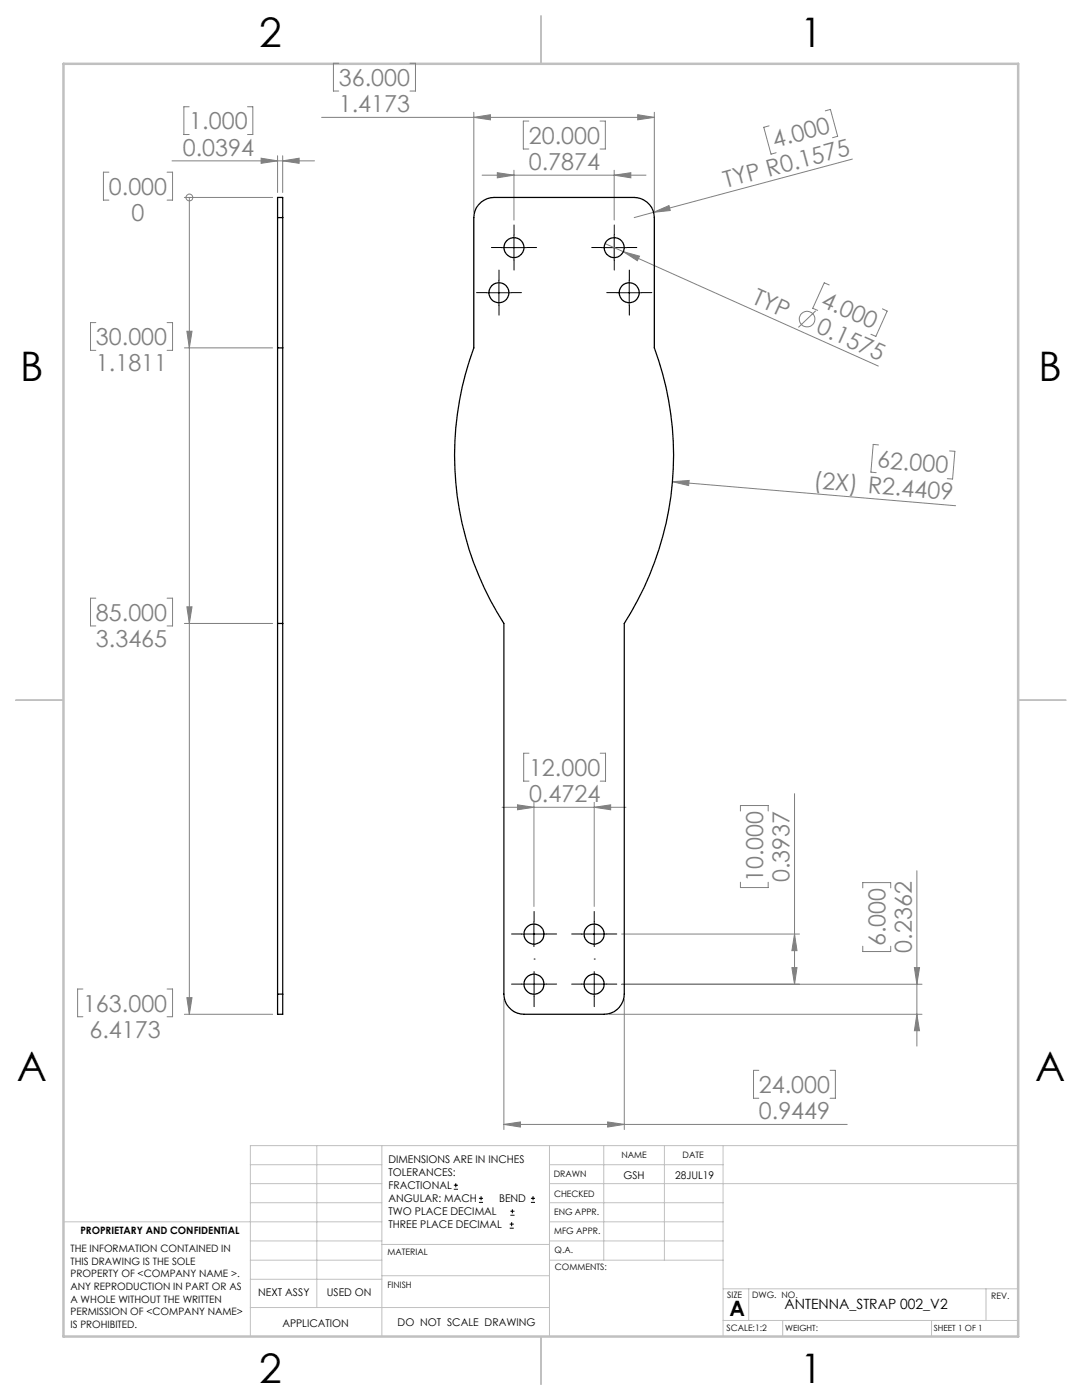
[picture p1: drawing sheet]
<svg xmlns="http://www.w3.org/2000/svg" width="216mm" height="279mm" viewBox="0 0 216 279" stroke-linecap="round" stroke-linejoin="round" font-family="sans-serif">
<g fill="none" stroke="#808080" stroke-width=".2">
<path d="M67.6 12.6h-1.1v5.6h1.1M81.8 12.6h1.1v5.6h-1.1M21.7 34.4h-1.1v5.5h1.1M33.3 34.4h1.1v5.5h-1.1M34.3 32.1h28.5M36.8 39.4h17.6M37.7 21.3h-1v5.5h1M37.8 39.4v163M37.8 39.4h.1M49.4 21.3h1v5.5h-1M52.1 31.6l3.3 .5-3.3 .5zM55.4 31.1v7.3"/>
<path d="M56.4 32.1l3.3-.5v1zM56.4 31.1v7.3M64.2 23.4h66.4M94.5 23.4l3.4-.5v1zM94.5 22.4v20M96.2 35h32.7M99.2 34.5l3.4 .5-3.4 .5zM102.6 34v9.9M105.5 24.2h-1.1v5.5h1.1M119.7 24.2h1.1v5.5h-1.1M122.6 35l3.3-.5v1zM122.6 34v9.9"/>
<path d="M127.2 22.9l3.4 .5-3.4 .5zM130.6 22.4v20M153.5 25.1l-1.1 .3 1.4 5.4 1.1-.3M164.7 22.1l1-.3 1.4 5.4-1 .3M170.1 31.8l-39.7 10.6M120.7 48.6l3.7 1.6M124.4 50.2l50.9 22.9M124.4 50.2l3.2 .9-.4 .9zM130.4 42.4l-3.9 1M130.4 42.4l3.1-1.4 .2 1zM165.5 56.9l-1-.5-2.3 5.1 1 .4M19.1 64.4h-1v5.5h1"/>
<path d="M33.3 64.4h1.1v5.5h-1.1M36.8 69.4h17.6M37.3 66.1h1l-.5 3.3zM162.8 62l-3.5 3.3M176.1 61.6l.9 .5-2.2 5-1-.4M134.2 96.1l3.3-.2-.1 1zM134.2 96.1l56.5 4.8M175.3 88.8l-1.1-.1-.4 5.5 1 .1M189.5 90l1 .1-.4 5.5-1.1-.1M19.1 119.4h-1v5.5h1M33.3 119.4h1.1v5.5h-1.1M36.8 124.4h17.6"/>
<path d="M37.3 121.1h1l-.5 3.3zM105.6 150.3h-1.1v5.6h1.1M119.8 150.3h1v5.6h-1M158.5 158.4v38M100.2 161.1h24.7M103.3 160.6l3.2 .5-3.2 .5zM106.5 160.1v20.8M118.6 161.1l3.2-.5v1zM118.6 160.1v20.8M147.7 161.9v-1.1h5.6v1.1M147.7 176.1v1h5.6v-1M172.2 177.2v-1.1h5.5v1.1"/>
<path d="M183 173.8v35M16.5 197.4h-1v5.5h1M33.3 197.4h1.1v5.5h-1.1M37.3 199.1h1l-.5 3.3zM100.5 199.4v26M124 196.4h60M124 186.4h35.5M124.6 199.4v26M158 193.1h1l-.5 3.3zM158.5 186.4l.5 3.3h-1zM172.2 188.8v1.1h5.5v-1.1M182.5 193.1h1l-.5 3.3z"/>
<path d="M36.8 202.4h17.6M121.6 202.4h62.4M151.4 213.6h-1v5.6h1M165.6 213.6h1.1v5.6h-1.1M183 202.4l.5 3.3h-1zM100.5 224.4l3.4-.5v1zM100.5 224.4h68.6M121.2 223.9l3.4 .5-3.4 .5z"/>
<circle cx="37.8" cy="39.4" r=".68"/>
<circle cx="161" cy="63.7" r="1.56"/>
</g>
<g fill="none" stroke="#000" stroke-width=".2">
<path d="M97 58.4h5.1M99.6 55.9v5M100 49.4h5.1M102.6 46.9v5M120.1 49.4h5M122.6 46.9v5M123 58.4h5.1M125.6 55.9v5M104.1 186.4h4.9M106.5 183.9v5M116.1 186.4h4.9M118.6 183.9v5"/>
<path d="M90.6 237.3h.8M90.6 236.5h.8M90.9 236.1v.9M95.6 240h.8M95.6 239.1h.8M96 238.7v.8M105.9 240h.9M105.9 239.1h.9M106.4 238.7v.8M101.7 245.1h.8M101.7 244.3h.8M101.8 242.5h.9"/>
<path d="M101.8 241.7h.9M102.1 243.9v.8M102.2 241.3v.8"/>
</g>
<g fill="none" stroke="#000" stroke-width=".2" stroke-dasharray="15.2 1.3 1.3 1.3">
<path d="M97.1 58.4h-2M99.6 55.9v-2M100.1 49.4h-2M102.1 58.4h2M102.6 46.9v-2M102.6 51.9v2M105.1 49.4h2M120.1 49.4h-2M122.6 46.9v-2M122.6 51.9v2M123.1 58.4h-2M125.1 49.4h2"/>
<path d="M125.6 55.9v-2M128.1 58.4h2M99.6 60.9v2M125.6 60.9v2M104.1 186.4h-2M104.1 196.4h-2M106.6 183.9v-2M106.6 196.4v-2.5M106.6 196.4h-2.5M106.6 196.4v2.5M106.6 196.4h2.5M106.6 198.9v2"/>
<path d="M106.6 191.4h.1M109.1 186.4h2M109.1 196.4h2M116.1 186.4h-2M116.1 196.4h-2M118.6 183.9v-2M118.6 196.4v-2.5M118.6 196.4h-2.5M118.6 196.4v2.5M118.6 196.4h2.5M118.6 198.9v2M118.6 191.4h.1"/>
<path d="M121.1 186.4h2M121.1 196.4h2"/>
</g>
<g fill="none" stroke="#c0c0c0" stroke-width=".2">
<path d="M50 232.4h26.2M50 236.2h26.2M63.2 228.6v32.3M76.2 228.6v38.1M109.6 228.6v38.1M109.6 232.4h34.7M109.6 236.2h93.6M120.5 228.6v22.9M132.6 228.6v22.9M144.3 228.6v38.1M203.2 228.6h-153.2v38.1M12.7 243.8h63.5"/>
<path d="M50 251.5h26.2M50 240h26.2M50 247.7h26.2M50 255.3h26.2M76.2 254.6h33.4M76.2 248.4h33.4M109.6 251.5h34.7M109.6 243.8h34.7M109.6 240h34.7M109.6 247.7h34.7M144.3 257.2h58.9M149.4 257.2v6.3"/>
<path d="M196.7 257.2v6.3M50 260.9h59.6M144.3 263.5h58.9M156.2 263.5v3.2M185.9 263.5v3.2"/>
</g>
<path d="M108 3.2v9.5M3.1 139.7h9.6M203.2 139.7h9.5M108 266.7v9.6" fill="none" stroke="#c0c0c0" stroke-width=".25"/>
<path d="M12.7 12.7h190.5v254h-190.5z" fill="none" stroke="#c0c0c0" stroke-width=".5"/>
<g fill="#808080">
<path d="M130.4 42.4l3.1-1.4 .2 1z"/>
<path d="M124.4 50.2l3.2 .9-.4 .9z"/>
<path d="M134.2 96.1l3.3-.2-.1 1z"/>
<path d="M37.3 66.1h1l-.5 3.3zM37.3 121.1h1l-.5 3.3zM37.3 199.1h1l-.5 3.3z"/>
<path d="M52.1 31.6l3.3 .5-3.3 .5zM56.4 32.1l3.3-.5v1zM99.2 34.5l3.4 .5-3.4 .5zM122.6 35l3.3-.5v1zM103.3 160.6l3.2 .5-3.2 .5zM118.6 161.1l3.2-.5v1z"/>
<path d="M182.5 193.1h1l-.5 3.3zM183 202.4l.5 3.3h-1zM158.5 186.4l.5 3.3h-1zM158 193.1h1l-.5 3.3z"/>
<path d="M94.5 23.4l3.4-.5v1zM127.2 22.9l3.4 .5-3.4 .5zM100.5 224.4l3.4-.5v1zM121.2 223.9l3.4 .5-3.4 .5z"/>
</g>
<g fill="none" stroke="#000" stroke-width=".25">
<path d="M55.4 43.4v-4h1v4M55.4 43.4h1M55.4 43.4v26M56.4 43.4v26M95.5 40.9a4.2 4.2 0 0 1 3.1-1.5h27.9a4.1 4.1 0 0 1 4.1 4v26a62.1 62.1 0 0 1-6 55v74a4.1 4.1 0 0 1-4.1 4h-15.9a4.1 4.1 0 0 1-4.1-4v-74a62 62 0 0 1-6-55v-26a4 4 0 0 1 1-2.5zM55.4 69.4v55M55.4 69.4h1M56.4 69.4v55M55.4 124.4h1M55.4 124.4v74M56.4 124.4v74M55.4 198.4v4h1v-4"/>
<path d="M55.4 198.4h1"/>
<circle cx="99.5" cy="58.4" r="2.01"/>
<circle cx="102.5" cy="49.4" r="1.99"/>
<circle cx="122.5" cy="49.4" r="1.99"/>
<circle cx="125.5" cy="58.4" r="2.01"/>
<circle cx="106.5" cy="186.4" r="2.01"/>
<circle cx="106.6" cy="196.4" r="1.99"/>
<circle cx="118.5" cy="186.4" r="2.01"/>
<circle cx="118.5" cy="196.4" r="1.99"/>
</g>
<g font-size="8.1">
<text x="51.7" y="9.3">2</text>
<text x="159.7" y="9.3">1</text>
<text x="4" y="76">B</text>
<text x="207.2" y="76">B</text>
<text x="3.3" y="215.7">A</text>
<text x="206.5" y="215.7">A</text>
<text x="51.7" y="276">2</text>
<text x="159.7" y="276">1</text>
</g>
<g font-size="4.7" fill="#808080">
<text x="67.6" y="17.1">36.000</text>
<text x="67.6" y="22.4">1.4173</text>
<text x="37.8" y="25.8">1.000</text>
<text x="105.5" y="28.7">20.000</text>
<text x="154.6" y="29.5" transform="rotate(-15 154.6 29.5)">4.000</text>
<text x="36.5" y="31.1">0.0394</text>
<text x="105.5" y="33.9">0.7874</text>
<text x="21.7" y="38.9">0.000</text>
<text x="144.9" y="37.5" transform="rotate(-15 144.9 37.5)">TYP R0.1575</text>
<text x="26.3" y="44.1">0</text>
<text x="149.9" y="60.5" transform="rotate(24 149.9 60.5)">TYP</text>
<text x="163.6" y="61" transform="rotate(24 163.6 61)">4.000</text>
<text x="19.1" y="68.9">30.000</text>
<text x="162.7" y="66.3" transform="rotate(24 162.7 66.3)">0.1575</text>
<text x="19.1" y="74.1">1.1811</text>
<text x="174.9" y="93.3" transform="rotate(5 174.9 93.3)">62.000</text>
<text x="162.2" y="97.4" transform="rotate(5 162.2 97.4)">(2X) R2.4409</text>
<text x="19.1" y="123.9">85.000</text>
<text x="19.1" y="129.1">3.3465</text>
<text x="105.6" y="154.8">12.000</text>
<text x="105.6" y="160.1">0.4724</text>
<text x="152.3" y="176" transform="rotate(-90 152.3 176)">10.000</text>
<text x="157.5" y="176" transform="rotate(-90 157.5 176)">0.3937</text>
<text x="176.7" y="188.8" transform="rotate(-90 176.7 188.8)">6.000</text>
<text x="182" y="190.1" transform="rotate(-90 182 190.1)">0.2362</text>
<text x="16.6" y="201.9">163.000</text>
<text x="17.9" y="207.1">6.4173</text>
<text x="151.4" y="218.1">24.000</text>
<text x="151.4" y="223.4">0.9449</text>
</g>
<text font-size="4.2" x="145.6" y="262.7">A</text>
<text font-size="2.8" x="156.6" y="261.3">ANTENNA_STRAP 002_V2</text>
<g font-size="2.1">
<text x="77.5" y="232.2">DIMENSIONS ARE IN INCHES</text>
<text x="77.5" y="234.7">TOLERANCES:</text>
<text x="77.5" y="237.3">FRACTIONAL</text>
<text x="77.5" y="239.9">ANGULAR: MACH</text>
<text x="99.6" y="239.9">BEND</text>
<text x="124.4" y="235.2">GSH</text>
<text x="134.7" y="235.2">28JUL19</text>
<text x="77.5" y="242.5">TWO PLACE DECIMAL</text>
<text x="77.5" y="245.1">THREE PLACE DECIMAL</text>
<text x="51.5" y="258.7">NEXT ASSY</text>
<text x="65.2" y="258.6">USED ON</text>
<text x="56.3" y="264.8">APPLICATION</text>
<text x="79.3" y="264.6">DO NOT SCALE DRAWING</text>
</g>
<g font-size="2">
<text x="14.1" y="249.9">THE INFORMATION CONTAINED IN</text>
<text x="16" y="246.3">PROPRIETARY AND CONFIDENTIAL</text>
<text x="14.1" y="252.4">THIS DRAWING IS THE SOLE</text>
<text x="14.1" y="254.9">PROPERTY OF &lt;COMPANY NAME &gt;.</text>
<text x="14.1" y="257.4">ANY REPRODUCTION IN PART OR AS</text>
<text x="14.1" y="260">A WHOLE WITHOUT THE WRITTEN</text>
<text x="14.1" y="262.5">PERMISSION OF &lt;COMPANY NAME&gt;</text>
<text x="14.1" y="265">IS PROHIBITED.</text>
</g>
<g font-size="1.8">
<text x="124" y="231.1">NAME</text>
<text x="136.2" y="231.1">DATE</text>
<text x="110.5" y="234.8">DRAWN</text>
<text x="110.5" y="238.9">CHECKED</text>
<text x="110.6" y="242.5">ENG APPR.</text>
<text x="77.3" y="250.5">MATERIAL</text>
<text x="110.6" y="246.3">MFG APPR.</text>
<text x="110.7" y="250">Q.A.</text>
<text x="77.3" y="257">FINISH</text>
<text x="110.7" y="253.5">COMMENTS:</text>
<text x="145.1" y="259">SIZE</text>
<text x="150.1" y="259.1">DWG. NO.</text>
<text x="197.8" y="259.2">REV.</text>
<text x="145" y="265.7">SCALE:1:2</text>
</g>
<g font-size="1.7">
<text x="156.7" y="265.7">WEIGHT:</text>
<text x="186.3" y="265.7">SHEET 1 OF 1</text>
</g>
</svg>
